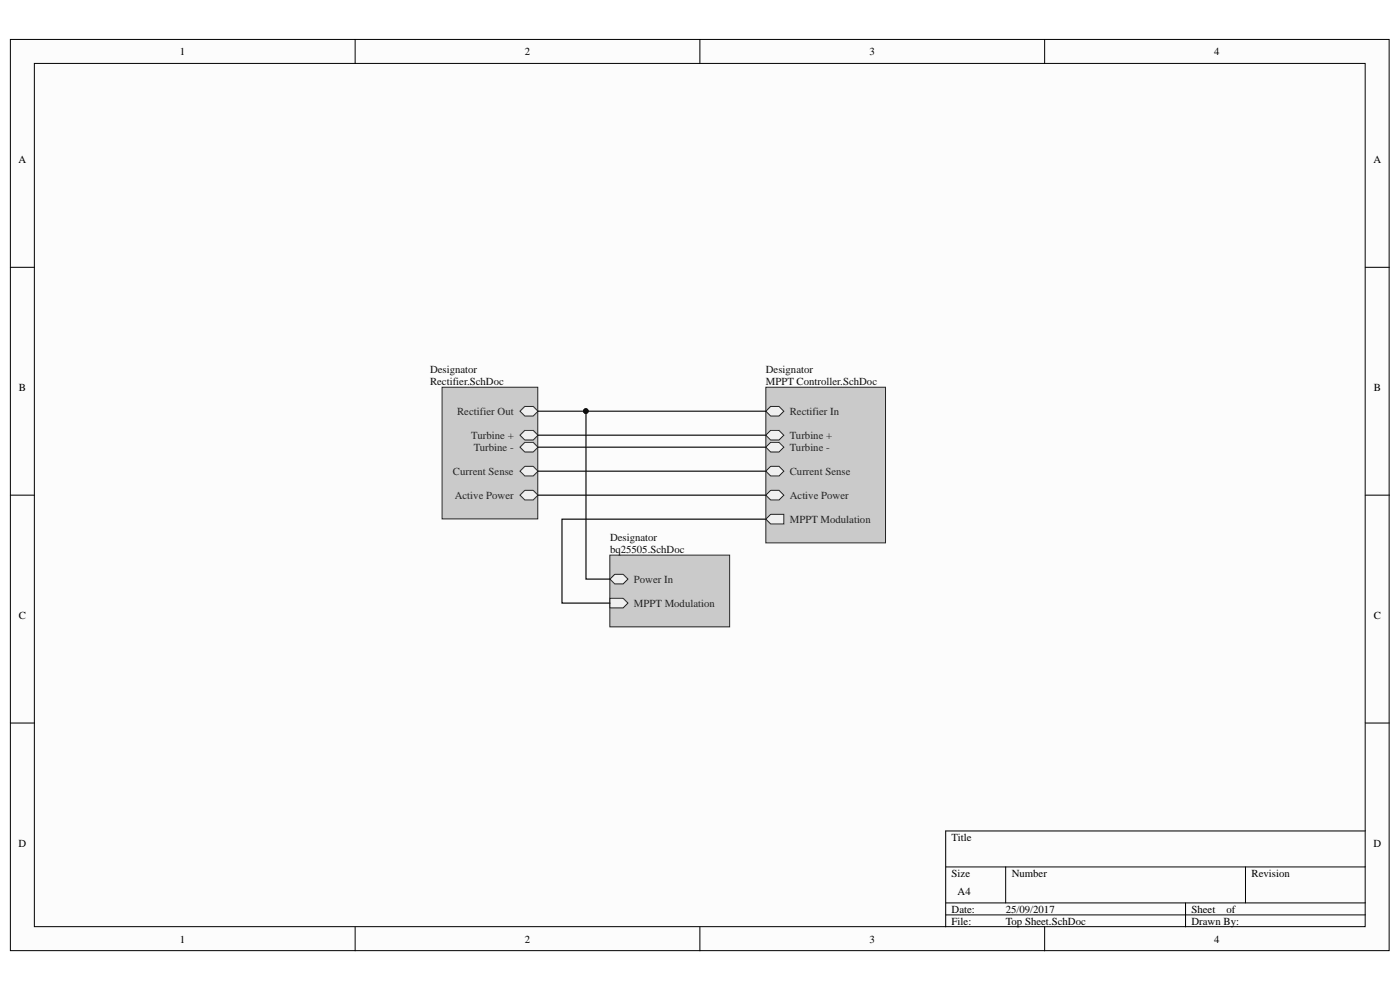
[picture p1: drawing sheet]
<svg xmlns="http://www.w3.org/2000/svg" width="297mm" height="210mm" viewBox="0 0 297 210" stroke-linecap="round" stroke-linejoin="round" font-family="sans-serif">
<g fill="#fcfcfc" stroke="#000" stroke-width=".21">
<path d="M2.2 8.4h292.5v193.3h-292.5z"/>
<path d="M7.3 13.5h282.3v183.1h-282.3z"/>
</g>
<g fill="none" stroke="#000" stroke-width=".21">
<path d="M75.3 8.4v5.1M148.5 8.4v5.1M221.6 8.4v5.1M2.2 56.7h5.1M289.7 56.7h5.1M2.2 105h5.1M289.7 105h5.1M2.2 153.4h5.1M289.7 153.4h5.1M289.7 176.3h-89.1v20.3M75.3 196.6v5.1M148.5 196.6v5.1"/>
<path d="M200.6 183.9h89.1M200.6 191.5h89.1M200.6 194.1h89.1M213.4 183.9v7.6M221.6 196.6v5.1M251.5 191.5v5.1M264.2 183.9v7.6"/>
</g>
<path d="M93.8 82.1h20.3v28h-20.3z" fill="#cacaca" stroke="#262626" stroke-width=".21"/>
<g fill="#f0f0f0" stroke="#262626" stroke-width=".21">
<path d="M111.3 86.2h1.8l1 1-1 1.1h-1.8l-1-1.1z" fill-rule="evenodd"/>
<path d="M111.3 91.3h1.8l1 1-1 1h-1.8l-1-1z" fill-rule="evenodd"/>
<path d="M111.3 93.8h1.8l1 1.1-1 1h-1.8l-1-1z" fill-rule="evenodd"/>
<path d="M111.3 98.9h1.8l1 1.1-1 1h-1.8l-1-1z" fill-rule="evenodd"/>
<path d="M111.3 104h1.8l1 1-1 1.1h-1.8l-1-1.1z" fill-rule="evenodd"/>
</g>
<path d="M162.5 82.1h25.4v33.1h-25.4z" fill="#cacaca" stroke="#262626" stroke-width=".21"/>
<g fill="#f0f0f0" stroke="#262626" stroke-width=".21">
<path d="M163.5 104h1.8l1 1-1 1.1h-1.8l-1-1.1z" fill-rule="evenodd"/>
<path d="M163.5 109.1h2.8v2h-2.8l-1-1z" fill-rule="evenodd"/>
<path d="M163.5 91.3h1.8l1 1-1 1h-1.8l-1-1z" fill-rule="evenodd"/>
<path d="M163.5 93.8h1.8l1 1.1-1 1h-1.8l-1-1z" fill-rule="evenodd"/>
<path d="M163.5 98.9h1.8l1 1.1-1 1h-1.8l-1-1z" fill-rule="evenodd"/>
<path d="M163.5 86.2h1.8l1 1-1 1.1h-1.8l-1-1.1z" fill-rule="evenodd"/>
</g>
<path d="M129.4 117.8h25.4v15.2h-25.4z" fill="#cacaca" stroke="#262626" stroke-width=".21"/>
<g fill="#f0f0f0" stroke="#262626" stroke-width=".21">
<path d="M130.4 121.8h1.8l1 1.1-1 1h-1.8l-1-1z" fill-rule="evenodd"/>
<path d="M129.4 126.9h2.8l1 1-1 1.1h-2.8z" fill-rule="evenodd"/>
</g>
<path d="M114.1 87.2h10.2v35.7h5.1M114.1 100h48.4M114.1 92.3h48.4M114.1 94.9h48.4M124.3 87.2h38.2M114.1 105h48.4M162.5 110.1h-43.3v17.8h10.2" fill="none" stroke="#0e0e0e" stroke-width=".25"/>
<circle cx="124.3" cy="87.2" r=".49" fill="#0e0e0e" stroke="#0e0e0e" stroke-width=".21"/>
<g font-size="2.3">
<text x="38.2" y="11.7">1</text>
<text x="111.3" y="11.7">2</text>
<text x="184.5" y="11.7">3</text>
<text x="257.6" y="11.7">4</text>
<text x="3.9" y="34.6">A</text>
<text x="291.4" y="34.6">A</text>
<text x="4" y="82.9">B</text>
<text x="291.5" y="82.9">B</text>
<text x="4" y="131.3">C</text>
<text x="291.5" y="131.3">C</text>
<text x="3.9" y="179.6">D</text>
<text x="201.9" y="178.3">Title</text>
<text x="291.4" y="179.6">D</text>
<text x="201.9" y="186">Size</text>
<text x="214.6" y="186">Number</text>
<text x="265.5" y="186">Revision</text>
<text x="203.2" y="189.8">A4</text>
<text x="201.9" y="193.6">Date:</text>
<text x="201.9" y="196.1">File:</text>
<text x="213.4" y="193.6">25/09/2017</text>
<text x="213.4" y="196.1">Top Sheet.SchDoc</text>
<text x="252.8" y="193.6">Sheet</text>
<text x="252.8" y="196.1">Drawn By:</text>
<text x="260.2" y="193.6">of</text>
<text x="38.2" y="199.9">1</text>
<text x="111.3" y="199.9">2</text>
<text x="184.5" y="199.9">3</text>
<text x="257.6" y="199.9">4</text>
</g>
<g font-size="2.3" fill="#0e0e0e">
<text x="91.2" y="79.1">Designator</text>
<text x="91.2" y="81.7">Rectifier.SchDoc</text>
<text x="162.5" y="79.1">Designator</text>
<text x="162.5" y="81.7">MPPT Controller.SchDoc</text>
<text x="129.4" y="114.7">Designator</text>
<text x="129.4" y="117.3">bq25505.SchDoc</text>
</g>
<g font-size="2.3" fill="#262626">
<text x="97" y="88">Rectifier Out</text>
<text x="167.6" y="88">Rectifier In</text>
<text x="100" y="93.1">Turbine +</text>
<text x="100.5" y="95.6">Turbine -</text>
<text x="167.6" y="93.1">Turbine +</text>
<text x="167.6" y="95.6">Turbine -</text>
<text x="96.1" y="100.7">Current Sense</text>
<text x="167.6" y="100.7">Current Sense</text>
<text x="96.5" y="105.8">Active Power</text>
<text x="167.6" y="105.8">Active Power</text>
<text x="167.6" y="110.9">MPPT Modulation</text>
<text x="134.5" y="123.6">Power In</text>
<text x="134.5" y="128.7">MPPT Modulation</text>
</g>
</svg>
